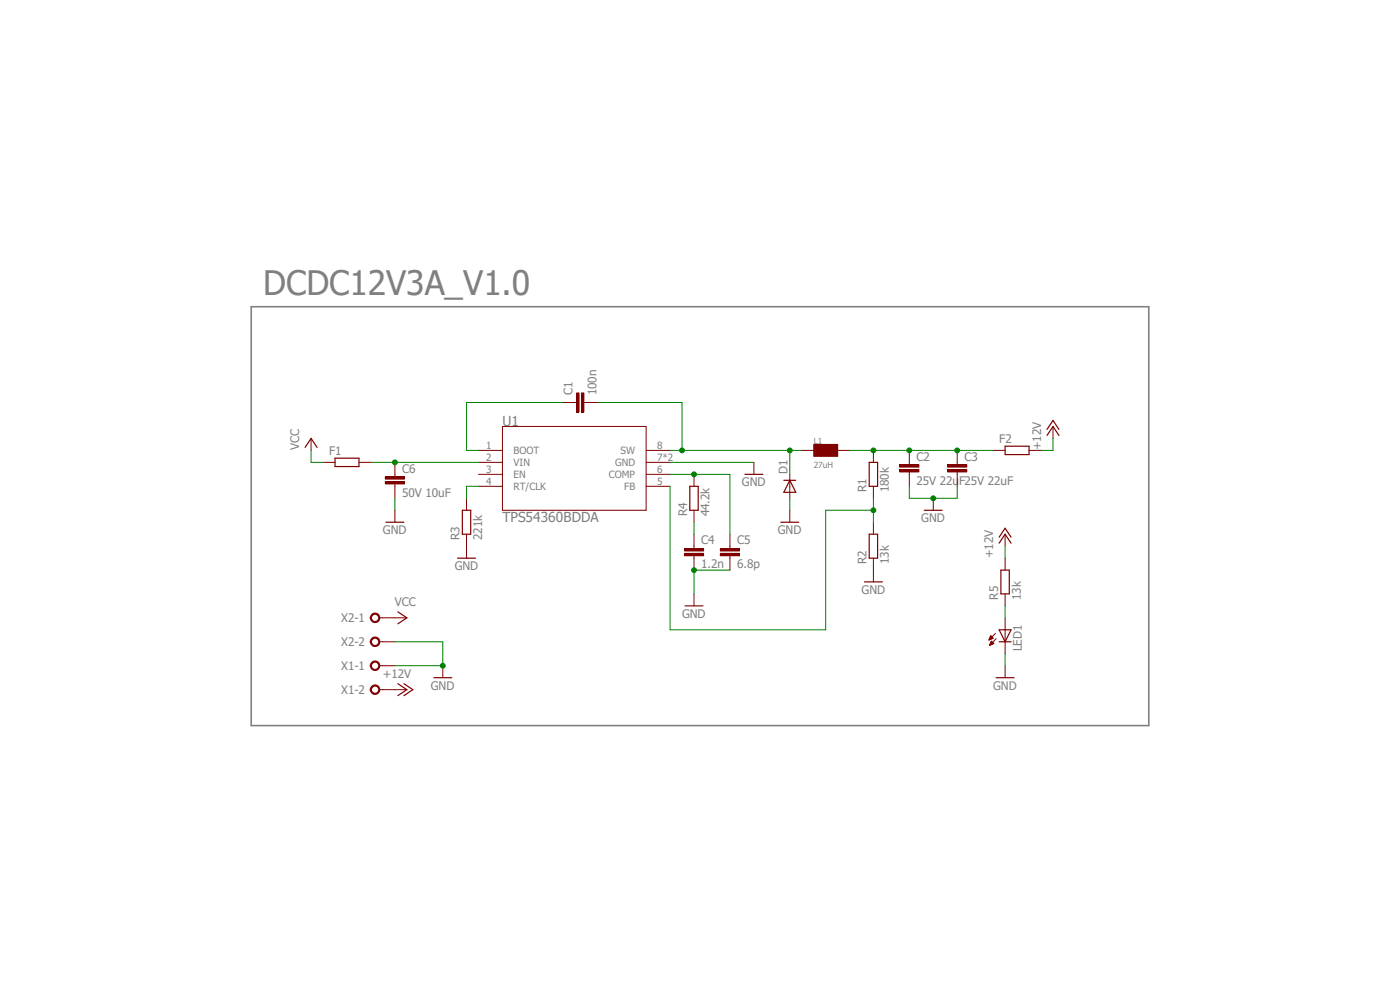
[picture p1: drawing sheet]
<svg xmlns="http://www.w3.org/2000/svg" width="297mm" height="210mm" viewBox="0 0 297 210" stroke-linecap="round" stroke-linejoin="round" font-family="sans-serif">
<path d="M53.3 65.1h190.4v88.8h-190.4z" fill="none" stroke="#808080" stroke-width=".34"/>
<path d="M101.5 95.5h5.1M101.5 98.1h5.1M106.6 90.5h30.5v17.7h-30.5zM137.1 95.5h5.1M137.1 98.1h5.1M159.9 98.1v2.5M170.1 95.5h2.5M177.7 95.5h2.6M101.5 100.6h5.1M101.5 103.2h5.1M137.1 100.6h5.1M137.1 103.2h5.1" fill="none" stroke="#800000" stroke-width=".21"/>
<path d="M158 100.6h3.8" fill="none" stroke="#800000" stroke-width=".25"/>
<path d="M172.6 94.3h5.1v2.5h-5.1z" fill-rule="evenodd" fill="#800000"/>
<path d="M121.8 85.4h.5M123.9 85.4h.5M172.6 94.3h5.1v2.5h-5.1zM167.6 100.6v5.1" fill="none" stroke="#800000" stroke-width=".21"/>
<path d="M166.3 101.9h2.5M167.6 101.9l1.2 2.5h-2.5z" fill="none" stroke="#800000" stroke-width=".25"/>
<path d="M123.4 83.4h.5v4h-.5z" fill-rule="evenodd" fill="#800000"/>
<path d="M123.4 83.4h.5v4h-.5z" fill="none" stroke="#800000" stroke-width=".21"/>
<path d="M122.3 83.4h.6v4h-.6z" fill-rule="evenodd" fill="#800000"/>
<path d="M119.3 85.4h2.5M122.3 83.4h.6v4h-.6zM124.4 85.4h2.5M185.3 95.5v2.6M192.9 98.1v.5M167.6 108.2v2.6M185.3 103.2v2.5M185.3 110.8v2.5M185.3 118.4v2.5M192.9 100.1v.5" fill="none" stroke="#800000" stroke-width=".21"/>
<path d="M184.4 98.1h1.8v5.1h-1.8zM165.7 110.8h3.8M184.4 113.3h1.8v5.1h-1.8z" fill="none" stroke="#800000" stroke-width=".25"/>
<path d="M190.9 99.6h4v.5h-4z" fill-rule="evenodd" fill="#800000"/>
<path d="M190.9 99.6h4v.5h-4z" fill="none" stroke="#800000" stroke-width=".21"/>
<path d="M190.9 98.6h4v.5h-4z" fill-rule="evenodd" fill="#800000"/>
<path d="M190.9 98.6h4v.5h-4zM192.9 95.5v2.6M203.1 98.1v.5M192.9 100.6v2.6M203.1 100.1v.5" fill="none" stroke="#800000" stroke-width=".21"/>
<path d="M201 99.6h4.1v.5h-4.1z" fill-rule="evenodd" fill="#800000"/>
<path d="M201 99.6h4.1v.5h-4.1z" fill="none" stroke="#800000" stroke-width=".21"/>
<path d="M201 98.6h4.1v.5h-4.1z" fill-rule="evenodd" fill="#800000"/>
<path d="M201 98.6h4.1v.5h-4.1zM203.1 95.5v2.6M99 105.7v2.5M99 113.3v5.1M147.2 115.9v.5M147.2 117.9v.5M198 105.7v2.5M203.1 100.6v2.6" fill="none" stroke="#800000" stroke-width=".21"/>
<path d="M97.1 118.4h3.8M98.1 108.2h1.8v5.1h-1.8zM196.1 108.2h3.8" fill="none" stroke="#800000" stroke-width=".25"/>
<path d="M145.2 117.4h4.1v.5h-4.1z" fill-rule="evenodd" fill="#800000"/>
<path d="M145.2 117.4h4.1v.5h-4.1z" fill="none" stroke="#800000" stroke-width=".21"/>
<path d="M145.2 116.4h4.1v.5h-4.1z" fill-rule="evenodd" fill="#800000"/>
<path d="M145.2 116.4h4.1v.5h-4.1zM147.2 113.3v2.6M147.2 118.4v2.5M154.9 115.9v.5M154.9 117.9v.5" fill="none" stroke="#800000" stroke-width=".21"/>
<path d="M152.8 117.4h4.1v.5h-4.1z" fill-rule="evenodd" fill="#800000"/>
<path d="M152.8 117.4h4.1v.5h-4.1z" fill="none" stroke="#800000" stroke-width=".21"/>
<path d="M152.8 116.4h4.1v.5h-4.1z" fill-rule="evenodd" fill="#800000"/>
<path d="M83.8 100.6v.5M83.8 102.7v.5M147.2 100.6v2.6M147.2 108.2v2.6M152.8 116.4h4.1v.5h-4.1zM154.9 113.3v2.6M154.9 118.4v2.5M147.2 126v2.5M185.3 120.9v2.5" fill="none" stroke="#800000" stroke-width=".21"/>
<path d="M146.3 103.2h1.8v5h-1.8zM145.3 128.5h3.8M183.4 123.4h3.8" fill="none" stroke="#800000" stroke-width=".25"/>
<path d="M81.7 102.2h4.1v.5h-4.1z" fill-rule="evenodd" fill="#800000"/>
<path d="M81.7 102.2h4.1v.5h-4.1z" fill="none" stroke="#800000" stroke-width=".21"/>
<path d="M81.7 101.1h4.1v.5h-4.1z" fill-rule="evenodd" fill="#800000"/>
<path d="M83.8 98.1v2.5M81.7 101.1h4.1v.5h-4.1zM83.8 103.2v2.5M83.8 108.2v2.6M80.5 141.2h.7" fill="none" stroke="#800000" stroke-width=".21"/>
<path d="M81.9 110.8h3.8" fill="none" stroke="#800000" stroke-width=".25"/>
<path d="M78.9 140.5a1.02 1.02 0 0 1 1.6 .3 1.02 1.02 0 0 1-.7 1.5 1.02 1.02 0 0 1-1.3-1.1h.3a.79 .79 0 0 1 1-.7 .79 .79 0 0 1 .4 1.2 .79 .79 0 0 1-1.3-.1l-.1-.4h-.3z" fill-rule="evenodd" fill="#800000"/>
<path d="M78.9 140.5a1.02 1.02 0 0 1 1.6 .3 1.02 1.02 0 0 1-.7 1.5 1.02 1.02 0 0 1-1.3-1.1h.3a.79 .79 0 0 1 1-.7 .79 .79 0 0 1 .4 1.2 .79 .79 0 0 1-1.3-.1l-.1-.4h-.3zM80.5 146.3h.7M81.2 141.2h2.6" fill="none" stroke="#800000" stroke-width=".21"/>
<path d="M78.9 145.5a1.02 1.02 0 0 1 1.6 .4 1.02 1.02 0 0 1-.7 1.4 1.02 1.02 0 0 1-1.3-1h.3a.79 .79 0 0 1 1-.8 .79 .79 0 0 1 .4 1.3 .79 .79 0 0 1-1.3-.2l-.1-.3h-.3z" fill-rule="evenodd" fill="#800000"/>
<path d="M80.5 131.1h.7M78.9 145.5a1.02 1.02 0 0 1 1.6 .4 1.02 1.02 0 0 1-.7 1.4 1.02 1.02 0 0 1-1.3-1h.3a.79 .79 0 0 1 1-.8 .79 .79 0 0 1 .4 1.3 .79 .79 0 0 1-1.3-.2l-.1-.3h-.3zM81.2 146.3h2.6" fill="none" stroke="#800000" stroke-width=".21"/>
<path d="M78.9 130.3a1.02 1.02 0 0 1 1.6 .4 1.02 1.02 0 0 1-.7 1.4 1.02 1.02 0 0 1-1.3-1h.3a.79 .79 0 0 1 1-.8 .79 .79 0 0 1 .4 1.3 .79 .79 0 0 1-1.3-.2l-.1-.3h-.3z" fill-rule="evenodd" fill="#800000"/>
<path d="M78.9 130.3a1.02 1.02 0 0 1 1.6 .4 1.02 1.02 0 0 1-.7 1.4 1.02 1.02 0 0 1-1.3-1h.3a.79 .79 0 0 1 1-.8 .79 .79 0 0 1 .4 1.3 .79 .79 0 0 1-1.3-.2l-.1-.3h-.3zM80.5 136.1h.7M81.2 131.1h2.6" fill="none" stroke="#800000" stroke-width=".21"/>
<path d="M78.9 135.4a1.02 1.02 0 0 1 1.6 .3 1.02 1.02 0 0 1-.7 1.5 1.02 1.02 0 0 1-1.3-1.1h.3a.79 .79 0 0 1 1-.7 .79 .79 0 0 1 .4 1.3 .79 .79 0 0 1-1.3-.2l-.1-.4h-.3z" fill-rule="evenodd" fill="#800000"/>
<g fill="none" stroke="#800000" stroke-width=".21">
<path d="M66 93v2.5M68.5 98.1h2.6M76.2 98.1h2.5M210.7 95.5h2.5M218.3 95.5h2.6M223.4 90.5v2.5M213.2 113.3v2.6M213.2 118.4v2.5M78.9 135.4a1.02 1.02 0 0 1 1.6 .3 1.02 1.02 0 0 1-.7 1.5 1.02 1.02 0 0 1-1.3-1.1h.3a.79 .79 0 0 1 1-.7 .79 .79 0 0 1 .4 1.3 .79 .79 0 0 1-1.3-.2l-.1-.4h-.3zM81.2 136.1h2.6M83.8 131.1h2.5M209.8 135.7h.1"/>
<path d="M209.9 135.6h.2M209.9 135.6h.5M209.9 135.5h.7M210 135.4h.7M210 136.9h.1M210 135.3h.6M210 136.8h.3M210 136.7h.4M210.1 135.2h.4M210.1 136.6h.6M210.1 135.1h.3M210.1 136.5h.7"/>
<path d="M210.1 135h.2M210.1 136.4h.6M210.2 134.9l.5 .5-.9 .4zM210.2 134.9h.1M210.2 136.4h.5M210.2 136.3h.3M210.3 136.1h.1M210.3 136l-.4 .9M210.3 136l.5 .5M210.8 136.5l-.9 .4M211.2 134.4l-1.4 1.4M211.3 135.5l-1.4 1.4"/>
<path d="M213.2 126v2.5M213.2 131.1v7.6M83.8 146.3h2.5M93.9 141.2v2.6M213.2 141.2v2.6"/>
</g>
<g fill="none" stroke="#800000" stroke-width=".25">
<path d="M64.7 94.9l1.3-1.9 1.3 1.9M71.1 97.2h5.1v1.8h-5.1zM213.2 94.7h5.1v1.7h-5.1zM222.1 92.4l1.3-1.9 1.3 1.9M222.1 91.1l1.3-1.9 1.3 1.9M212 115.2l1.2-1.9 1.3 1.9M212 114l1.2-1.9 1.3 1.9M84.4 129.8l1.9 1.3-1.9 1.2M212 133.6h2.5l-1.3 2.5zM212 136.1h2.5M212.3 120.9h1.8v5.1h-1.8zM84.4 145l1.9 1.3-1.9 1.3"/>
<path d="M85.7 145l1.9 1.3-1.9 1.3M92 143.8h3.8M211.3 143.8h3.8"/>
</g>
<path d="M142.2 98.1h17.7M167.6 105.7v2.5M192.9 103.2v2.5h10.2v-2.5" fill="none" stroke="#008000" stroke-width=".21"/>
<circle cx="198" cy="105.7" r=".51" fill="#008000"/>
<g fill="none" stroke="#008000" stroke-width=".21">
<path d="M154.9 120.9h-7.7v5.1"/>
<circle cx="198" cy="105.7" r=".51"/>
</g>
<circle cx="147.2" cy="120.9" r=".51" fill="#008000"/>
<g fill="none" stroke="#008000" stroke-width=".21">
<path d="M83.8 105.7v2.5M83.8 136.1h10.1v5.1h-10.1"/>
<circle cx="147.2" cy="120.9" r=".51"/>
</g>
<circle cx="93.9" cy="141.2" r=".51" fill="#008000"/>
<g fill="none" stroke="#008000" stroke-width=".21">
<path d="M119.3 85.4h-20.3v10.1h2.5M126.9 85.4h17.8v10.1M142.2 95.5h27.9M167.6 95.5v5.1M213.2 138.7v2.5"/>
<circle cx="93.9" cy="141.2" r=".51"/>
</g>
<circle cx="167.6" cy="95.5" r=".51" fill="#008000"/>
<circle cx="167.6" cy="95.5" r=".51" fill="none" stroke="#008000" stroke-width=".21"/>
<circle cx="144.7" cy="95.5" r=".51" fill="#008000"/>
<g fill="none" stroke="#008000" stroke-width=".21">
<path d="M142.2 103.2v30.4h33v-25.4h10.1M185.3 105.7v5.1"/>
<circle cx="144.7" cy="95.5" r=".51"/>
</g>
<circle cx="185.3" cy="108.2" r=".51" fill="#008000"/>
<g fill="none" stroke="#008000" stroke-width=".21">
<path d="M101.5 103.2h-2.5v2.5M142.2 100.6h12.7v12.7M147.2 110.8v2.5"/>
<circle cx="185.3" cy="108.2" r=".51"/>
</g>
<circle cx="147.2" cy="100.6" r=".51" fill="#008000"/>
<g fill="none" stroke="#008000" stroke-width=".21">
<path d="M66 95.5v2.6h2.5M180.3 95.5h22.8M223.4 93v2.5h-2.5M213.2 115.9v2.5"/>
<circle cx="147.2" cy="100.6" r=".51"/>
</g>
<circle cx="185.3" cy="95.5" r=".51" fill="#008000"/>
<circle cx="185.3" cy="95.5" r=".51" fill="none" stroke="#008000" stroke-width=".21"/>
<circle cx="192.9" cy="95.5" r=".51" fill="#008000"/>
<g fill="none" stroke="#008000" stroke-width=".21">
<path d="M203.1 95.5h7.6"/>
<circle cx="192.9" cy="95.5" r=".51"/>
</g>
<circle cx="203.1" cy="95.5" r=".51" fill="#008000"/>
<g fill="none" stroke="#008000" stroke-width=".21">
<path d="M78.7 98.1h22.8"/>
<circle cx="203.1" cy="95.5" r=".51"/>
</g>
<circle cx="83.8" cy="98.1" r=".51" fill="#008000"/>
<g fill="none" stroke="#008000" stroke-width=".21">
<path d="M213.2 128.5v2.6"/>
<circle cx="83.8" cy="98.1" r=".51"/>
</g>
<text font-size="7.2" fill="#808080" x="55.8" y="62.6">DCDC12V3A_V1.0</text>
<g font-size="2.9" fill="#808080">
<text x="106.6" y="90.5">U1</text>
<text x="106.6" y="110.8">TPS54360BDDA</text>
</g>
<g font-size="2.5" fill="#808080">
<text x="121.5" y="83.9" transform="rotate(-90 121.5 83.9)">C1</text>
<text x="126.5" y="83.9" transform="rotate(-90 126.5 83.9)">100n</text>
<text x="63.5" y="95.5" transform="rotate(-90 63.5 95.5)">VCC</text>
<text x="212" y="94.1">F2</text>
<text x="220.9" y="95.5" transform="rotate(-90 220.9 95.5)">+12V</text>
<text x="69.8" y="96.6">F1</text>
<text x="85.3" y="100.2">C6</text>
<text x="167" y="100.6" transform="rotate(-90 167 100.6)">D1</text>
<text x="194.4" y="97.7">C2</text>
<text x="204.6" y="97.7">C3</text>
<text x="85.3" y="105.3">50V 10uF</text>
<text x="157.4" y="103.2">GND</text>
<text x="183.8" y="104.4" transform="rotate(-90 183.8 104.4)">R1</text>
<text x="188.6" y="104.4" transform="rotate(-90 188.6 104.4)">180k</text>
<text x="194.4" y="102.8">25V 22uF25V 22uF</text>
<text x="81.2" y="113.3">GND</text>
<text x="145.8" y="109.5" transform="rotate(-90 145.8 109.5)">R4</text>
<text x="150.5" y="109.5" transform="rotate(-90 150.5 109.5)">44.2k</text>
<text x="165" y="113.3">GND</text>
<text x="195.5" y="110.8">GND</text>
<text x="97.5" y="114.6" transform="rotate(-90 97.5 114.6)">R3</text>
<text x="102.3" y="114.6" transform="rotate(-90 102.3 114.6)">221k</text>
<text x="148.8" y="115.5">C4</text>
<text x="156.4" y="115.5">C5</text>
<text x="183.8" y="119.7" transform="rotate(-90 183.8 119.7)">R2</text>
<text x="188.6" y="119.7" transform="rotate(-90 188.6 119.7)">13k</text>
<text x="210.7" y="118.4" transform="rotate(-90 210.7 118.4)">+12V</text>
<text x="96.5" y="120.9">GND</text>
<text x="148.8" y="120.6">1.2n</text>
<text x="156.4" y="120.6">6.8p</text>
<text x="182.8" y="126">GND</text>
<text x="72.4" y="132">X2-1</text>
<text x="83.8" y="128.5">VCC</text>
<text x="144.7" y="131.1">GND</text>
<text x="211.8" y="127.3" transform="rotate(-90 211.8 127.3)">R5</text>
<text x="216.5" y="127.3" transform="rotate(-90 216.5 127.3)">13k</text>
<text x="72.4" y="137">X2-2</text>
<text x="72.4" y="142.1">X1-1</text>
<text x="81.2" y="143.8">+12V</text>
<text x="216.8" y="138.2" transform="rotate(-90 216.8 138.2)">LED1</text>
<text x="72.4" y="147.2">X1-2</text>
<text x="91.4" y="146.3">GND</text>
<text x="210.7" y="146.3">GND</text>
</g>
<g font-size="2.1" fill="#808080">
<text x="103.1" y="95.2">1</text>
<text x="139.4" y="95.2">8</text>
<text x="103.1" y="97.7">2</text>
<text x="103.1" y="100.3">3</text>
<text x="109" y="96.3">BOOT</text>
<text x="109" y="98.8">VIN</text>
<text x="109" y="101.4">EN</text>
<text x="129.2" y="101.4">COMP</text>
<text x="130.5" y="98.8">GND</text>
<text x="131.7" y="96.3">SW</text>
<text x="139.4" y="100.3">6</text>
<text x="139.4" y="97.7">7*2</text>
<text x="103.1" y="102.8">4</text>
<text x="109" y="103.9">RT/CLK</text>
<text x="132.4" y="103.9">FB</text>
<text x="139.4" y="102.8">5</text>
</g>
<g font-size="1.8" fill="#808080">
<text x="172.6" y="94.3">L1</text>
<text x="172.6" y="99.4">27uH</text>
</g>
</svg>
